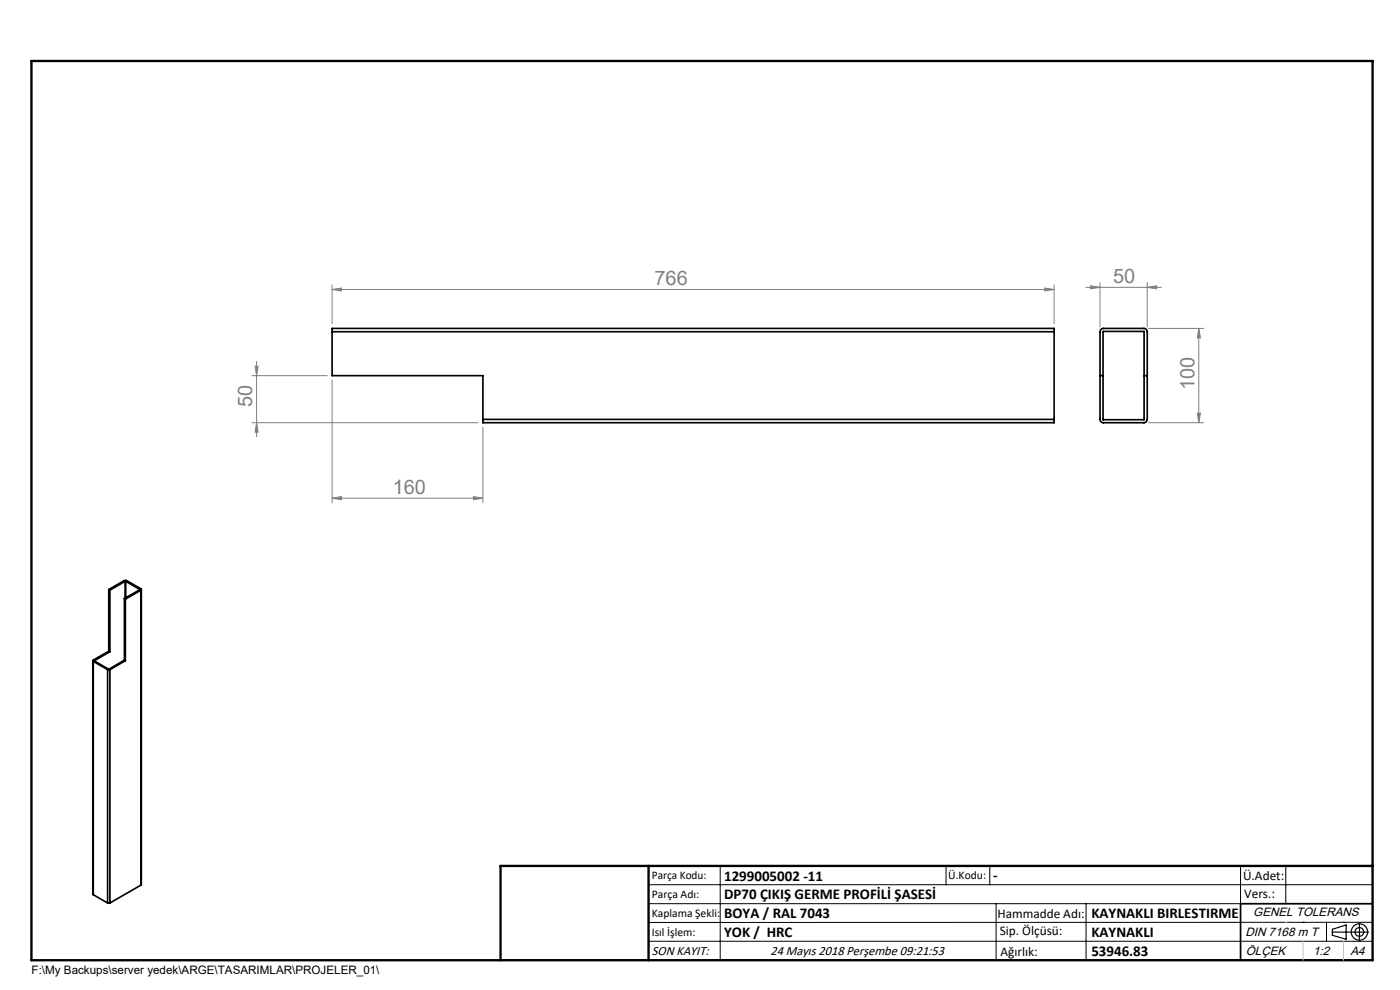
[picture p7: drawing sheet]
<svg xmlns="http://www.w3.org/2000/svg" width="297mm" height="210mm" viewBox="0 0 297 210" stroke-linecap="round" stroke-linejoin="round" font-family="sans-serif">
<g fill="none" stroke="#000" stroke-width=".25">
<path d="M282.6 197.7h7.8M282.6 197.1l3-.9v3l-3-.8zM288.4 195.8v3.8M106.2 203.7h185"/>
<circle cx="288.4" cy="197.7" r="1.74"/>
<circle cx="288.4" cy="197.7" r=".93"/>
</g>
<g fill="none" stroke="#808080" stroke-width=".21">
<path d="M233.4 60v9.4M243.4 60v9.4M53.4 79.7h16M54.1 77.7h.7l-.4 2zM54.4 76.7v16M70.4 61.4l2-.3v.6zM70.4 60.4v8.3M70.4 61.4h153.2M221.7 61.1l1.9 .3-1.9 .3zM223.6 60.4v8.3M230.4 61h16M231.4 60.6l2 .4-2 .3z"/>
<path d="M243.4 61l2-.4v.7zM243.7 69.7h11.6M254.3 69.7v20M254.3 69.7l.4 2h-.7zM53.4 89.7h48M54.4 89.7l.4 2h-.7zM70.4 80.7v26M102.4 90.7v16M243.7 89.7h11.6M254 87.7h.7l-.4 2zM70.4 105.7l2-.4v.7zM70.4 105.7h32"/>
<path d="M100.4 105.3l2 .4-2 .3z"/>
</g>
<g fill="none" stroke="#000" stroke-width=".21">
<path d="M137.6 187.7h153.6M137.6 191.7h153.6M137.6 199.7h153.6M152.8 183.7v20M200.7 183.7v4M210 183.7v4M211.3 191.7v12M230.4 191.7v12M263.2 183.7v20M272.8 183.7v8M276.4 195.6h.1M281.4 195.6v4.1"/>
<path d="M285 195.6h.1M291.2 195.6l-153.6 .1"/>
</g>
<path d="M291.2 191.7h-28v12" fill="none" stroke="#000" stroke-width=".35"/>
<path d="M6.7 12.9h284.5v190.8h-284.5zM137.6 183.7v20M291.2 183.7h-185v20" fill="none" stroke="#000" stroke-width=".5"/>
<path d="M276.4 199.7v4M285 199.7v4" fill="none" stroke="#c0c0c0" stroke-width=".21"/>
<path d="M272.8 195.6h.1" fill="none" stroke="#c0c0c0" stroke-width=".25"/>
<g fill="#808080">
<path d="M70.4 105.7l2-.4v.7zM100.4 105.3l2 .4-2 .3z"/>
<path d="M221.7 61.1l1.9 .3-1.9 .3zM70.4 61.4l2-.3v.6z"/>
<path d="M54.4 89.7l.4 2h-.7zM54.1 77.7h.7l-.4 2z"/>
<path d="M254.3 69.7l.4 2h-.7zM254 87.7h.7l-.4 2z"/>
<path d="M231.4 60.6l2 .4-2 .3zM243.4 61l2-.4v.7z"/>
</g>
<g fill="none" stroke="#000" stroke-width=".35">
<path d="M70.4 70.4v-.7h153.2v.7M70.4 70.4h153.2M70.4 70.4v9.3h32v9.3M223.6 70.4v18.6M233.4 79.7h.6M233.5 70l.4-.3h8.8a.72 .72 0 0 1 .7 .7v18.6a.72 .72 0 0 1-.7 .7h-8.6a.72 .72 0 0 1-.7-.7zM234 70.3h8.7v18.7h-8.7zM242.7 79.7h.7M102.4 89v.7h121.2v-.7M102.4 89h121.2M23.1 125.1l3.3-2h.3l3.2 1.8v.3M23.1 138.1l-3.3 1.9v.3"/>
<path d="M23.1 125.1l.2 .1M23.1 138.1l.2 .1M23.1 125.1v13M23.3 125.2v13M23.3 138.2l-3.3 2M26.4 127l.2 .1M26.4 127v13M26.6 123.3h.1M26.6 127.1v13.1M26.6 123.3l-3.3 1.9M26.6 123.3v3.6M26.6 123.3l3.1 1.8-3.3 1.9"/>
<path d="M29.9 125.2l-3.3 1.9M29.9 125.2v62.5M30 125.1l-.1 62.6M19.7 140.2l.1 49.6M19.8 140.3l3 1.8M19.8 140.3v49.5M20 140.2h.1M22.8 142.1h.5M22.8 142.1v49.4M23.3 142.1v49.4M26.4 140l-3.3 1.9-3.1-1.7M26.4 140l.2 .2"/>
<path d="M26.6 140.2l-3.3 1.9M19.8 189.8l3 1.7M22.8 191.5h.5M29.9 187.7l-6.6 3.8"/>
</g>
<g font-size="4.2" fill="#808080">
<text x="236.1" y="60">50</text>
<text x="138.9" y="60.4">766</text>
<text x="253.4" y="82.8" transform="rotate(-90 253.4 82.8)">100</text>
<text x="53.5" y="86.3" transform="rotate(-90 53.5 86.3)">50</text>
<text x="83.3" y="104.7">160</text>
</g>
<g font-size="3.2">
<text x="153.6" y="186.8">1299005002 -11</text>
<text x="153.6" y="190.8">DP70 ÇIKIŞ GERME PROFİLİ ŞASESİ</text>
<text x="210.7" y="186.6">-</text>
<text x="153.6" y="194.8">BOYA / RAL 7043</text>
<text x="231.5" y="194.8">KAYNAKLI BIRLESTIRME</text>
<text x="153.6" y="198.8">YOK / HRC</text>
<text x="231.5" y="198.7">KAYNAKLI</text>
<text x="231.5" y="202.8">53946.83</text>
</g>
<g font-size="2.8">
<text x="263.7" y="186.7">Ü.Adet:</text>
<text x="263.9" y="190.5">Vers.:</text>
<text x="211.6" y="194.8">Hammadde Adı:</text>
<text x="138.3" y="202.6">SON KAYIT:</text>
<text x="163.4" y="202.6">24 Mayıs 2018 Perşembe 09:21:53</text>
<text x="212.1" y="198.4">Sip. Ölçüsü:</text>
<text x="212.2" y="202.7">Ağırlık:</text>
</g>
<g font-size="2.6">
<text x="265.9" y="194.4">GENEL TOLERANS</text>
<text x="264.2" y="198.5">DIN 7168 m T</text>
<text x="264.3" y="202.6">ÖLÇEK</text>
<text x="278.5" y="202.6">1:2</text>
<text x="286.5" y="202.6">A4</text>
</g>
<g font-size="2.5">
<text x="138.3" y="186.4">Parça Kodu:</text>
<text x="138.3" y="190.5">Parça Adı:</text>
<text x="201.2" y="186.5">Ü.Kodu:</text>
<text x="138.3" y="194.5">Kaplama Şekli:</text>
<text x="138.3" y="198.6">Isıl İşlem:</text>
<text x="6.7" y="206.7">F:\My Backups\server yedek\ARGE\TASARIMLAR\PROJELER_01\</text>
</g>
</svg>
